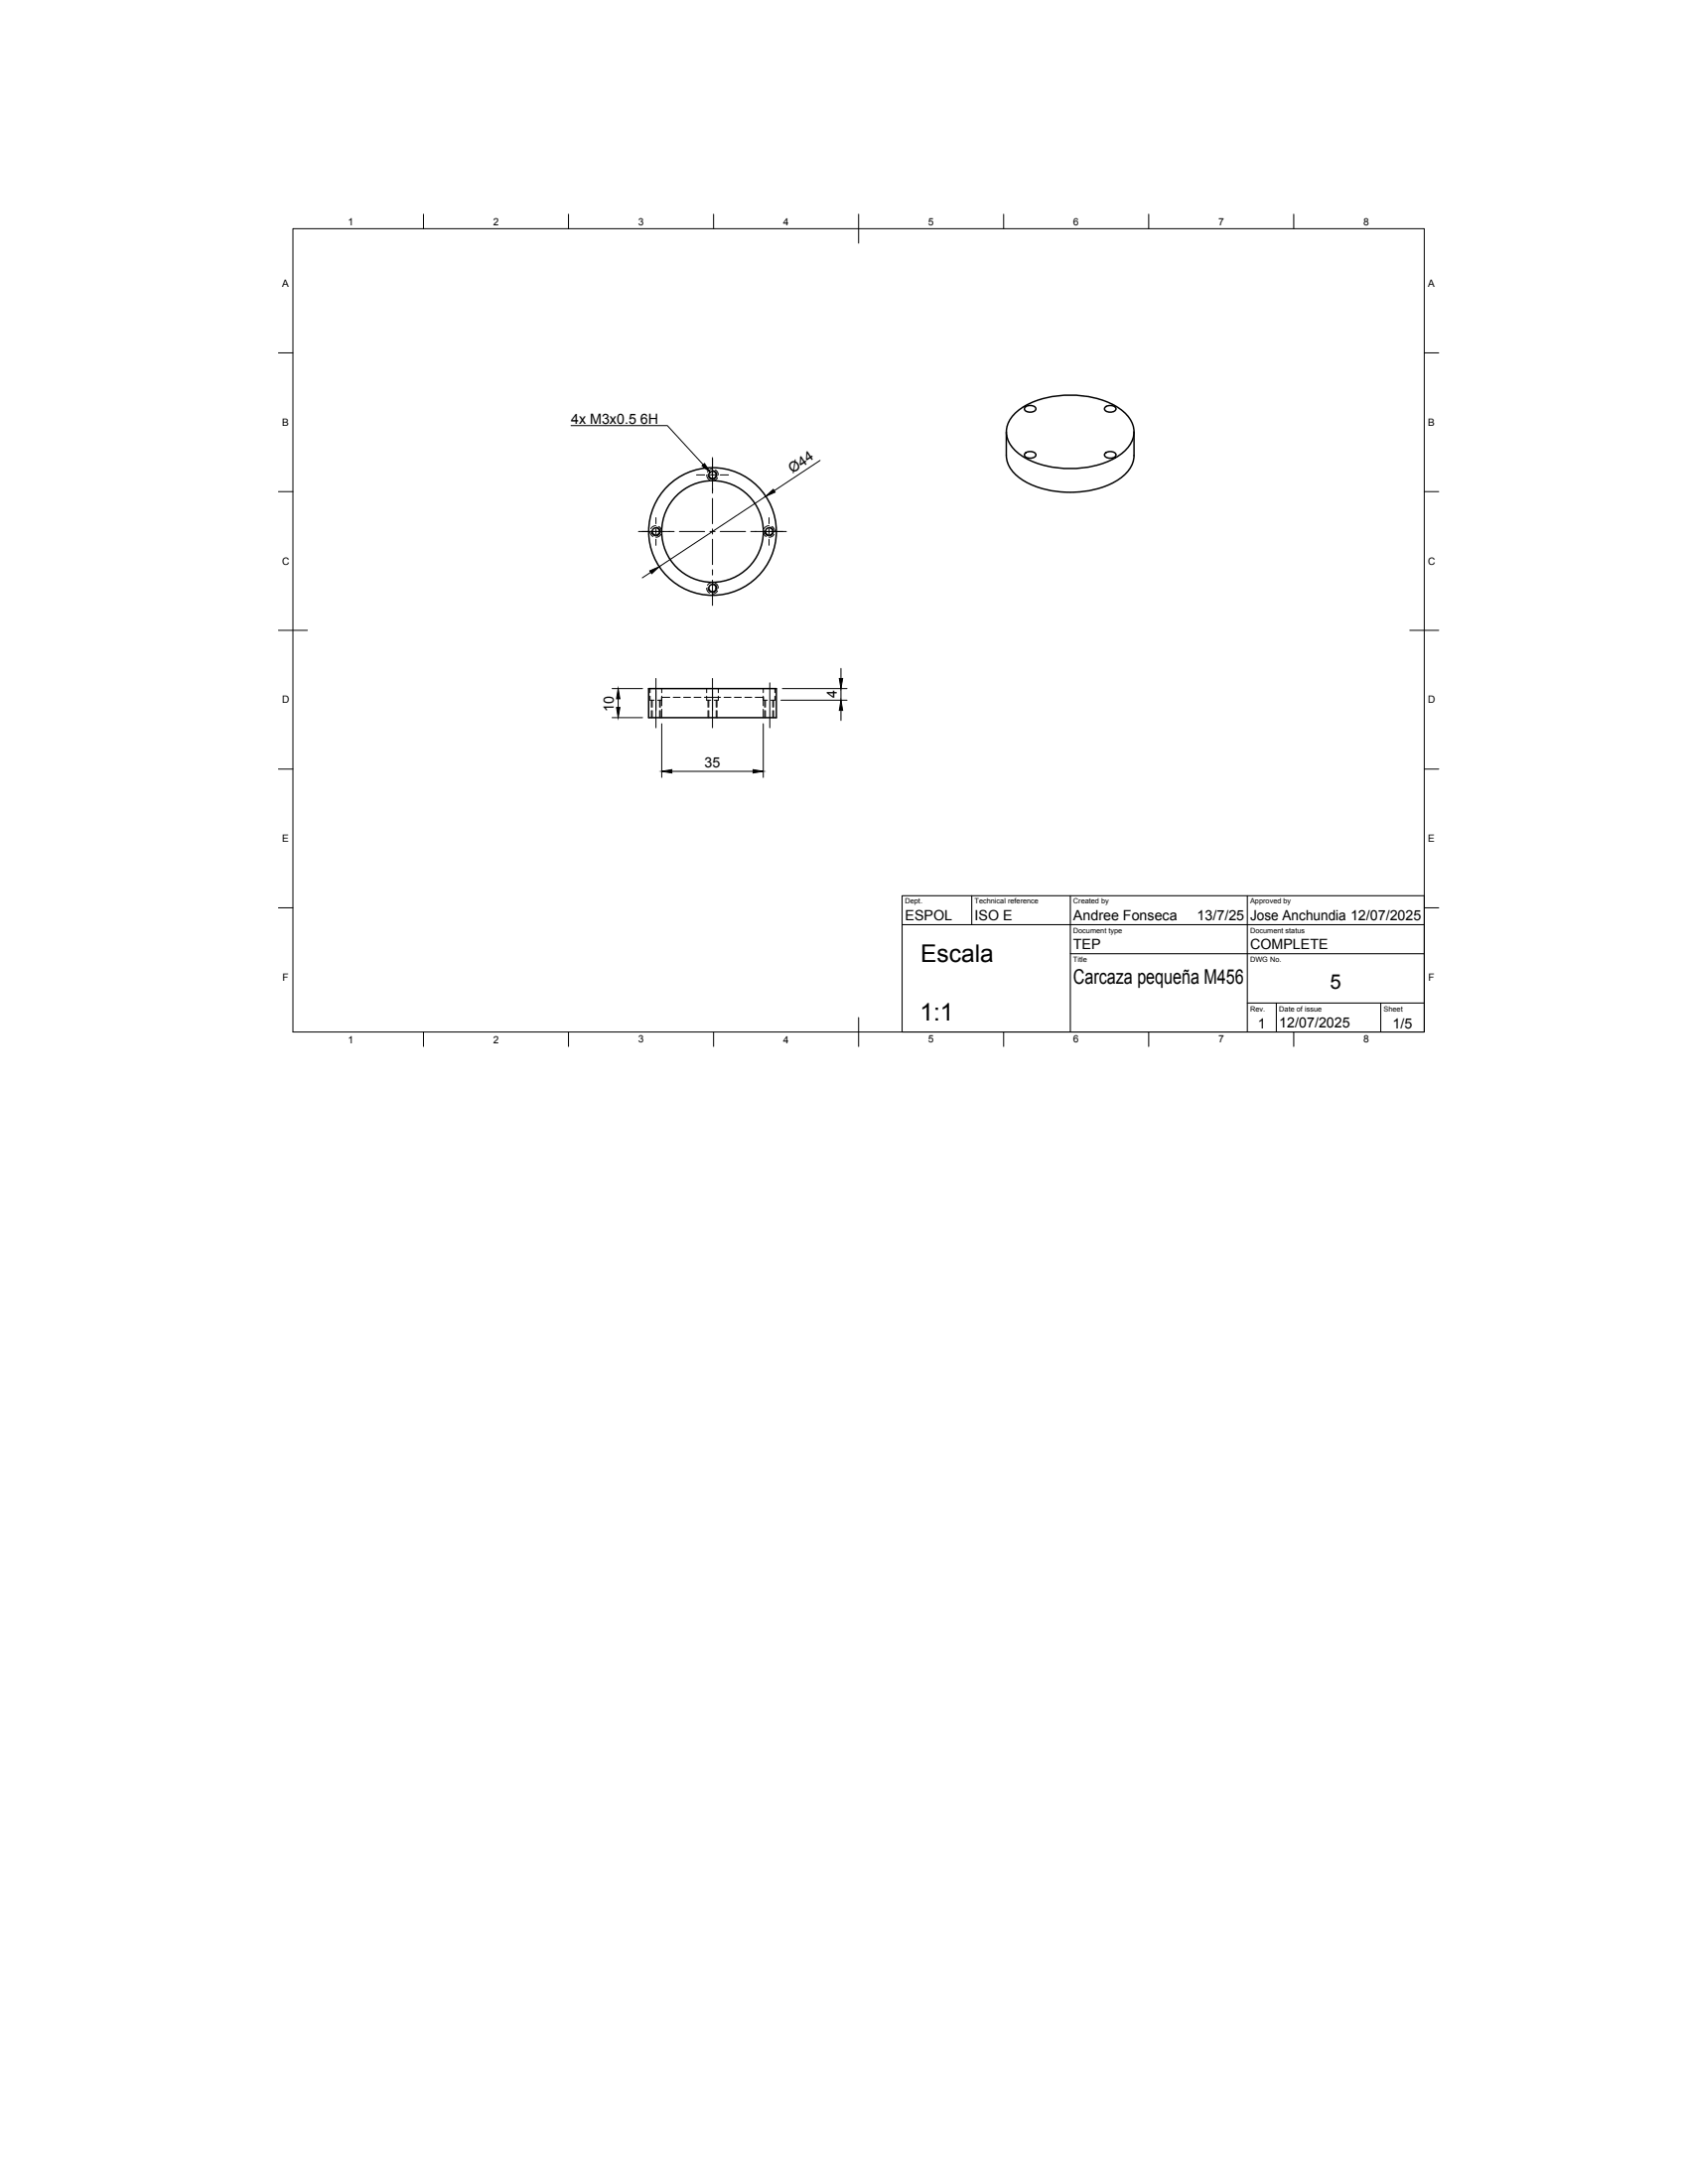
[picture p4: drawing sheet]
<svg xmlns="http://www.w3.org/2000/svg" width="216mm" height="279mm" viewBox="0 0 216 279" stroke-linecap="round" stroke-linejoin="round" font-family="sans-serif">
<g fill="none" stroke="#000" stroke-width=".13">
<path d="M37.5 29.3h144.7v102.7h-144.7zM54.2 27.4v1.9M72.7 27.4v1.9M91.3 27.4v1.9M109.8 27.4v3.7M128.4 27.4v1.9M146.9 27.4v1.9M165.5 27.4v1.9M35.6 45.1h1.9M73 54.4h12.4l4.5 5M91.1 58.5v4.6M104.9 58.9l-5.9 3.9"/>
<path d="M182.2 45.1h1.8M35.6 62.9h1.9M81.7 68h4.5M83.2 68l.1 .4 .2 .2M83.2 73.2l-1 .7M83.9 67.3l-.4 .1-.3 .2M83.9 66.2v.8M83.9 67.7v.6M83.9 69v.8M84 67.4a.57 .57 0 0 1 .5 .7 .57 .57 0 0 1-.7 .5 .57 .57 0 0 1-.5-.7M84.3 67.4l.2 .3 .1 .3M84.5 68.4l-.2 .2-.4 .1"/>
<path d="M86.9 68h3.2M89.1 60.8h1M90.4 75.2l.1 .4 .3 .3M90.4 60.8l.1 .4 .3 .2M90.8 68h.7M90.8 60.8h.7M91.1 74.5l-.4 .1-.2 .3M91.1 60l-.4 .2-.2 .2M91.1 63.8v3.2M91.1 67.7v.6M91.1 69v3.2M91.1 72.9v.7"/>
<path d="M91.1 74.2v3.3M91.2 74.7a.57 .57 0 0 1 .5 .6 .57 .57 0 0 1-.7 .5 .57 .57 0 0 1-.4-.7M91.2 60.2a.57 .57 0 0 1 .5 .7 .57 .57 0 0 1-.7 .4 .57 .57 0 0 1-.4-.6M91.5 74.6l.3 .3 .1 .3M91.5 60.1l.3 .3 .1 .4M91.8 75.6l-.3 .3-.4 .1M91.8 61.1l-.3 .3-.4 .1M92.1 68h3.3M92.1 60.8h1.1M96 68h4.6M97.6 68l.1 .4 .3 .2M97.9 63.5l-13.6 9"/>
<path d="M98.4 67.3h-.3l-.4 .3M98.4 66.2v.8M98.4 67.7v.6M98.4 69v.8M98.5 67.4a.57 .57 0 0 1 .4 .7 .57 .57 0 0 1-.6 .5 .57 .57 0 0 1-.5-.7M98.7 67.4l.3 .3 .1 .3M99 68.4l-.3 .2-.3 .1M182.2 62.9h1.8M35.6 80.6h3.7M35.6 98.4h1.9M78.3 88.1h3.9M78.3 91.8h3.9"/>
<path d="M79.1 89.4v1.1M83.2 89.1v.5h.5M83.2 88.1v.5M83.3 89.6v.9M83.3 90.9v.9M83.4 89.6v.9M83.4 90.9v.9M83.9 86.8v6.3M84.1 89.6h.5M84.4 89.6v.9M84.4 90.9v.9M84.5 89.6v.9"/>
<path d="M84.5 90.9v.9M84.6 89.2h1.1M84.6 88.1v.5M84.6 89.1v1.2M84.6 90.7v1.1M84.6 92.6v6.9M85.9 98.7h10.4M86.1 89.2h.9M87.4 89.2h.9M88.8 89.2h.9M90.1 89.2h1v.4M90.4 89.1v.5h.5"/>
<path d="M90.4 88.1v.5M90.6 89.6v.9M90.6 90.9v.9M90.7 89.6v.9M90.7 90.9v.9M91.1 89.2h1.1M91.1 86.8v6.3M91.6 89.6v.9M91.6 90.9v.9M91.7 89.6v.9M91.7 90.9v.9M91.9 89.1v.5h-.6"/>
<path d="M91.9 88.1v.5M92.6 89.2h.9M93.9 89.2h.9M95.3 89.2h.8M96.6 89.2h1v.4h.6M97.6 88.1v.5M97.6 89.1v1.2M97.6 90.7v1.1M97.6 92.6v6.9M97.8 89.6v.9M97.8 90.9v.9M97.9 89.6v.9"/>
<path d="M97.9 90.9v.9M98.5 87.4v5.7M98.8 89.6v.9M98.8 90.9v.9M98.9 89.6v.9M98.9 90.9v.9M99.1 89.1v.5h-.5M99.1 88.1v.5M99.9 89.6h8.4M100.1 88.1h8.2M107.6 85.5v1.3M107.6 88.1v1.5"/>
<path d="M107.6 90.9v1.3M180.3 80.6h3.7M182.2 98.4h1.8M35.6 116.1h1.9M115.4 118.3h66.8M124.3 114.6v3.7M136.9 114.6v17.4M159.5 114.6v17.4M182.2 116.1h1.8M54.2 132v1.9M72.7 132v1.9M91.3 132v1.9"/>
<path d="M109.8 130.2v3.7M115.4 132v-17.4h66.8v17.4M128.4 132v1.9M136.9 122h45.3M146.9 132v1.9M159.5 128.3h22.7M163.2 128.3v3.7M165.5 132v1.9M176.6 128.3v3.7"/>
</g>
<g fill="none" stroke="#000" stroke-width=".19">
<path d="M128.7 55.3v3a4.3 4.3 0 0 0 2.8 3.5 12.8 12.8 0 0 0 11.5-.4 4 4 0 0 0 2-3.1v-3M129.6 53.1a9.5 9.5 0 0 1 6.7-2.5 11.5 11.5 0 0 1 7.2 1.9 3.2 3.2 0 0 1 0 5.5 12 12 0 0 1-9.4 1.7 7.4 7.4 0 0 1-5-3 2.94 2.94 0 0 1 .5-3.6zM131.2 52a1.04 1.04 0 0 1 1.3 .2 .66 .66 0 0 1-1 .5l-.5-.3v-.2zM131.2 57.9a1.04 1.04 0 0 1 1.3 .2 .66 .66 0 0 1-1 .5l-.5-.3v-.2zM141.5 57.9a1.04 1.04 0 0 1 1.2 .2 .66 .66 0 0 1-1 .5l-.4-.3v-.2zM141.5 52a1.04 1.04 0 0 1 1.2 .2 .66 .66 0 0 1-1 .5l-.4-.3v-.2zM83 88.1h16.3v3.7h-16.3z"/>
<circle cx="83.9" cy="68" r=".47"/>
<circle cx="91.1" cy="68" r="6.5"/>
<circle cx="91.1" cy="60.8" r=".47"/>
<circle cx="91.1" cy="75.2" r=".47"/>
<circle cx="91.1" cy="68" r="8.2"/>
<circle cx="98.4" cy="68" r=".47"/>
</g>
<path d="M89.8 59.6l.3-.3 .7 1.1zM83.1 73l1.2-.5-.9 .9zM97.9 63.5l1-.9 .2 .4zM78.9 90.5h.4l-.2 1.3zM79.1 88.1l.2 1.3h-.4zM84.6 98.7l1.3-.2v.4zM96.3 98.5l1.3 .2-1.3 .2zM107.3 86.8h.5l-.2 1.3zM107.6 89.6l.2 1.3h-.5z" fill="#000" stroke="#000" stroke-width=".13"/>
<g font-size="3.1">
<text x="117.8" y="123.1">Escala</text>
<text x="117.7" y="130.5">1:1</text>
</g>
<g font-size="2.6">
<text x="137.3" y="125.9">Carcaza pequeña M456</text>
<text x="170.1" y="126.6">5</text>
</g>
<g font-size="1.8">
<text x="73" y="54.2">4x M3x0.5</text>
<text x="81.9" y="54.2">6H</text>
<text x="101.4" y="60.6" transform="rotate(-33 101.4 60.6)">Ø44</text>
<text x="107" y="89.3" transform="rotate(-90 107 89.3)">4</text>
<text x="78.5" y="91" transform="rotate(-90 78.5 91)">10</text>
<text x="90.1" y="98.1">35</text>
<text x="115.8" y="117.7">ESPOL</text>
<text x="124.7" y="117.7">ISO E</text>
<text x="137.3" y="117.7">Andree Fonseca</text>
<text x="153.1" y="117.7">13/7/25</text>
<text x="159.9" y="117.7">Jose Anchundia 12/07/2025</text>
<text x="137.3" y="121.5">TEP</text>
<text x="159.9" y="121.5">COMPLETE</text>
<text x="160.9" y="131.5">1</text>
<text x="163.6" y="131.5">12/07/2025</text>
<text x="178.1" y="131.5">1/5</text>
</g>
<g font-size="1.3">
<text x="44.5" y="28.8">1</text>
<text x="63.1" y="28.8">2</text>
<text x="81.6" y="28.8">3</text>
<text x="100.2" y="28.8">4</text>
<text x="118.7" y="28.8">5</text>
<text x="137.3" y="28.8">6</text>
<text x="155.8" y="28.8">7</text>
<text x="174.4" y="28.8">8</text>
<text x="36.1" y="36.7">A</text>
<text x="182.7" y="36.7">A</text>
<text x="36.1" y="54.5">B</text>
<text x="182.7" y="54.5">B</text>
<text x="36.1" y="72.2">C</text>
<text x="182.6" y="72.2">C</text>
<text x="36.1" y="90">D</text>
<text x="182.6" y="90">D</text>
<text x="36.1" y="107.7">E</text>
<text x="182.7" y="107.7">E</text>
<text x="36.1" y="125.5">F</text>
<text x="182.7" y="125.5">F</text>
<text x="44.5" y="133.4">1</text>
<text x="63.1" y="133.4">2</text>
<text x="81.6" y="133.4">3</text>
<text x="100.2" y="133.4">4</text>
<text x="118.7" y="133.4">5</text>
<text x="137.3" y="133.4">6</text>
<text x="155.8" y="133.4">7</text>
<text x="174.4" y="133.4">8</text>
</g>
<g font-size=".9">
<text x="115.8" y="115.6">Dept.</text>
<text x="124.7" y="115.6">Technical reference</text>
<text x="137.3" y="115.6">Created by</text>
<text x="137.3" y="119.3">Document type</text>
<text x="159.9" y="115.6">Approved by</text>
<text x="159.9" y="119.3">Document status</text>
<text x="137.3" y="123">Title</text>
<text x="159.9" y="123">DWG No.</text>
<text x="159.9" y="129.4">Rev.</text>
<text x="163.6" y="129.4">Date of issue</text>
<text x="177" y="129.4">Sheet</text>
</g>
</svg>
